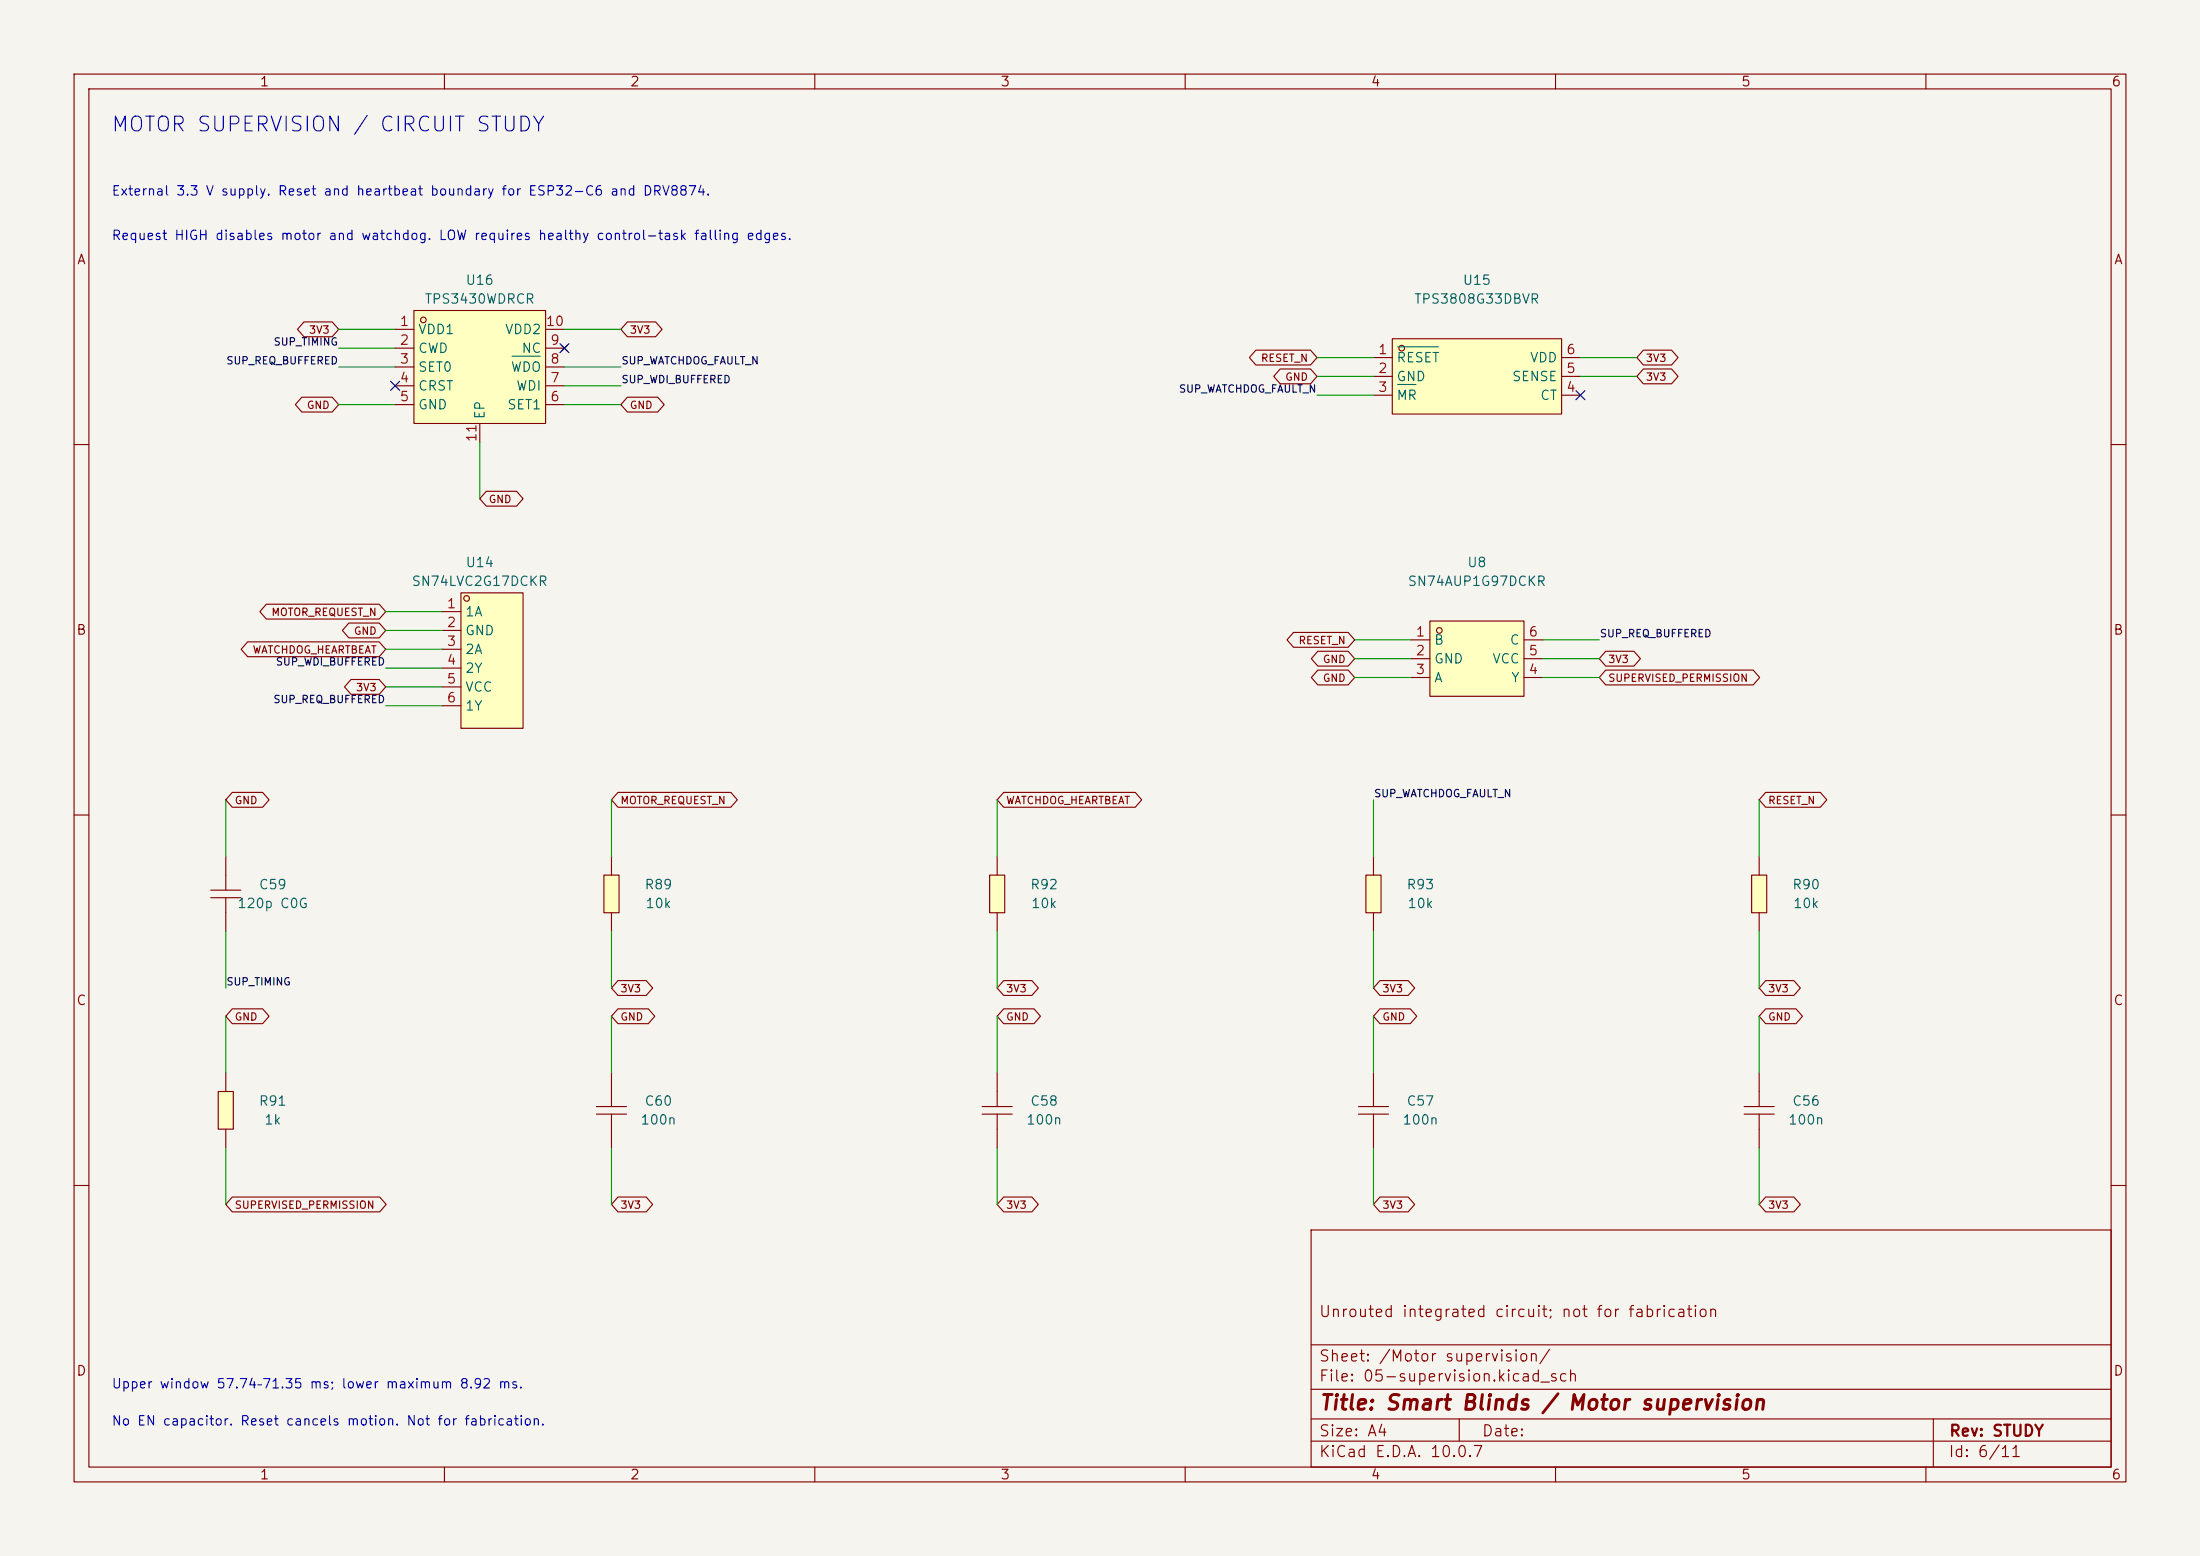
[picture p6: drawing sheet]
<svg xmlns="http://www.w3.org/2000/svg" width="297mm" height="210mm" viewBox="0 0 297 210" stroke-linecap="round" stroke-linejoin="round" font-family="sans-serif">
<path d="M0 0h297v210h-297z" fill="#f5f4ef" stroke="#f5f4ef" stroke-width=".14"/>
<g fill="none" stroke="#840000" stroke-width=".15">
<path d="M10 10h277v190h-277zM12 12h273v186h-273zM60 10v2M110 10v2M160 10v2M210 10v2M260 10v2M10 60h2M285 60h2M10 110h2M285 110h2M10 160h2"/>
<path d="M177 166h108v32h-108zM285 160h2M60 198v2M110 198v2M160 198v2M177 194.5h108M177 191.5h108M177 187.5h108M177 181.5h108M197 191.5v3M210 198v2M260 198v2"/>
<path d="M261 191.5v6.5"/>
</g>
<path d="M193 83.8h12.7v10.2h-12.7z" fill="#ffffc2"/>
<g fill="none" stroke="#840000" stroke-width=".15">
<path d="M190.5 86.4h2.5M190.5 88.9h2.5M190.5 91.4h2.5M193 83.8h12.7v10.2h-12.7zM205.7 86.4h2.6M205.7 88.9h2.6M205.7 91.4h2.6"/>
<circle cx="194.3" cy="85.1" r=".38"/>
</g>
<path d="M55.9 41.9h17.8v15.3h-17.8z" fill="#ffffc2"/>
<g fill="none" stroke="#840000" stroke-width=".15">
<path d="M53.3 44.5h2.6M53.3 47h2.6M53.3 49.5h2.6M53.3 52.1h2.6M53.3 54.6h2.6M55.9 41.9h17.8v15.3h-17.8zM64.8 57.2v2.5M73.7 44.5h2.5M73.7 47h2.5M73.7 49.5h2.5M73.7 52.1h2.5M73.7 54.6h2.5"/>
<path d="M75.8 46.6l.8 .8M76.6 46.6l-.8 .8"/>
<circle cx="57.2" cy="43.2" r=".38"/>
</g>
<path d="M69.1 48.1h3.8" fill="none" stroke="#006464" stroke-width=".15"/>
<path d="M236.5 118.1h2v5.1h-2z" fill="#ffffc2"/>
<path d="M236.5 118.1h2v5.1h-2zM237.5 115.6v2.5M237.5 123.2v2.5" fill="none" stroke="#840000" stroke-width=".15"/>
<path d="M133.6 118.1h2v5.1h-2z" fill="#ffffc2"/>
<path d="M133.6 118.1h2v5.1h-2zM134.6 115.6v2.5M134.6 123.2v2.5" fill="none" stroke="#840000" stroke-width=".15"/>
<path d="M62.2 80h8.4v18.3h-8.4z" fill="#ffffc2"/>
<g fill="none" stroke="#840000" stroke-width=".15">
<path d="M59.7 82.6h2.5M59.7 85.1h2.5M59.7 87.6h2.5M59.7 90.2h2.5M59.7 92.7h2.5M59.7 95.3h2.5M62.2 80h8.4v18.3h-8.4z"/>
<circle cx="63" cy="80.8" r=".38"/>
</g>
<path d="M184.4 118.1h2v5.1h-2z" fill="#ffffc2"/>
<path d="M30.5 115.6v4.5M184.4 118.1h2v5.1h-2zM185.4 115.6v2.5M28.4 120.1h4.1M28.4 121.2h4.1M30.5 121.2v4.5M185.4 123.2v2.5M132.6 150.4h4M132.6 149.4h4M134.6 144.8v4.6M134.6 150.4v4.5" fill="none" stroke="#840000" stroke-width=".15"/>
<path d="M29.5 147.3h2v5.1h-2z" fill="#ffffc2"/>
<path d="M29.5 147.3h2v5.1h-2zM30.5 144.8v2.5M30.5 152.4v2.5M183.4 150.4h4M183.4 149.4h4M185.4 144.8v4.6M185.4 150.4v4.5" fill="none" stroke="#840000" stroke-width=".15"/>
<path d="M188 45.7h22.8v10.2h-22.8z" fill="#ffffc2"/>
<g fill="none" stroke="#840000" stroke-width=".15">
<path d="M185.4 48.3h2.6M185.4 50.8h2.6M185.4 53.3h2.6M188 45.7h22.8v10.2h-22.8zM210.8 48.3h2.6M210.8 50.8h2.6M210.8 53.3h2.6"/>
<circle cx="189.2" cy="47" r=".38"/>
</g>
<path d="M188.7 46.8h5.5M188.7 51.9h2.5" fill="none" stroke="#006464" stroke-width=".15"/>
<path d="M81.5 118.1h2.1v5.1h-2.1z" fill="#ffffc2"/>
<g fill="none" stroke="#840000" stroke-width=".15">
<path d="M40.7 53.6h4.1l.9 1-.9 1h-4.1l-.8-1zM41 43.4h3.8l.9 1.1-.9 1h-3.8l-.8-1zM84.7 53.6h4.1l.9 1-.9 1h-4.1l-.9-1zM84.7 43.4h3.8l.9 1.1-.9 1h-3.8l-.9-1zM169.5 47.3h7.4l.9 1-.9 1h-7.4l-.8-1zM172.8 49.8h4.1l.9 1-.9 1h-4.1l-.8-1zM221.9 49.8h3.8l.8 1-.8 1h-3.8l-.9-1zM221.9 47.3h3.8l.8 1-.8 1h-3.8l-.9-1zM65.6 66.3h4.1l.9 1-.9 1h-4.1l-.8-1zM33.4 86.6h17.8l.9 1-.9 1h-17.8l-.8-1zM36 81.5h15.2l.9 1.1-.9 1h-15.2l-.9-1zM47.1 84.1h4.1l.9 1-.9 1h-4.1l-.9-1z"/>
<path d="M47.4 91.7h3.8l.9 1-.9 1h-3.8l-.9-1zM174.6 85.4h7.4l.9 1-.9 1h-7.4l-.9-1zM177.9 87.9h4.1l.9 1-.9 1h-4.1l-.9-1zM177.9 90.4h4.1l.9 1-.9 1h-4.1l-.9-1zM216.8 90.4h19.9l.9 1-.9 1h-19.9l-.9-1zM216.8 87.9h3.8l.9 1-.9 1h-3.8l-.9-1zM31.4 106.9h4.1l.8 1.1-.8 1h-4.1l-.9-1zM81.5 118.1h2.1v5.1h-2.1zM82.5 115.6v2.5M83.4 106.9h15.3l.8 1.1-.8 1h-15.3l-.9-1zM135.5 106.9h17.8l.8 1.1-.8 1h-17.8l-.9-1zM238.4 106.9h7.3l.9 1.1-.9 1h-7.3l-.9-1z"/>
<path d="M31.4 136.2h4.1l.8 1-.8 1h-4.1l-.9-1zM82.5 123.2v2.5M83.4 132.3h3.8l.9 1.1-.9 1h-3.8l-.9-1zM83.4 136.2h4.1l.9 1-.9 1h-4.1l-.9-1zM135.5 136.2h4.1l.9 1-.9 1h-4.1l-.9-1zM135.5 132.3h3.8l.9 1.1-.9 1h-3.8l-.9-1zM186.3 132.3h3.8l.9 1.1-.9 1h-3.8l-.9-1zM186.3 136.2h4.1l.9 1-.9 1h-4.1l-.9-1zM238.4 136.2h4.1l.8 1-.8 1h-4.1l-.9-1zM238.4 132.3h3.8l.9 1.1-.9 1h-3.8l-.9-1zM80.5 150.4h4.1M80.5 149.4h4.1"/>
<path d="M82.5 144.8v4.6M82.5 150.4v4.5M235.5 150.4h4M235.5 149.4h4M237.5 144.8v4.6M237.5 150.4v4.5M31.4 161.6h19.9l.8 1-.8 1h-19.9l-.9-1zM83.4 161.6h3.8l.9 1-.9 1h-3.8l-.9-1zM135.5 161.6h3.8l.9 1-.9 1h-3.8l-.9-1zM186.3 161.6h3.8l.9 1-.9 1h-3.8l-.9-1zM238.4 161.6h3.8l.9 1-.9 1h-3.8l-.9-1z"/>
</g>
<g fill="none" stroke="#009600" stroke-width=".15">
<path d="M45.7 49.5h7.6M45.7 54.6h7.6M45.7 44.5h7.6M45.7 47h7.6M64.8 59.7v7.6M76.2 49.5h7.6M76.2 54.6h7.6M76.2 44.5h7.6M76.2 52.1h7.6M177.8 50.8h7.6M177.8 48.3h7.6M177.8 53.3h7.6"/>
<path d="M213.4 50.8h7.6M213.4 48.3h7.6M52.1 87.6h7.6M52.1 90.2h7.6M52.1 92.7h7.6M52.1 95.3h7.6M52.1 82.6h7.6M52.1 85.1h7.6M182.9 86.4h7.6M182.9 88.9h7.6M182.9 91.4h7.6M208.3 86.4h7.6"/>
<path d="M208.3 88.9h7.6M208.3 91.4h7.6M30.5 108v7.6M82.5 108v7.6M134.6 108v7.6M185.4 108v7.6M237.5 108v7.6M30.5 125.7v7.7M30.5 137.2v7.6M82.5 125.7v7.7M82.5 137.2v7.6M134.6 125.7v7.7"/>
<path d="M134.6 137.2v7.6M185.4 125.7v7.7M185.4 137.2v7.6M237.5 125.7v7.7M237.5 137.2v7.6M30.5 154.9v7.7M82.5 154.9v7.7M134.6 154.9v7.7M185.4 154.9v7.7M237.5 154.9v7.7"/>
</g>
<path d="M52.7 51.5l1.2 1.2M53.9 51.5l-1.2 1.2M75.6 46.4l1.2 1.2M76.8 46.4l-1.2 1.2M212.8 52.7l1.2 1.2M214 52.7l-1.2 1.2" fill="none" stroke="#000084" stroke-width=".15"/>
<text font-size="2" fill="#0000c2" x="14.9" y="18.3">MOTOR SUPERVISION / CIRCUIT STUDY</text>
<text font-size="2" fill="#840000" x="178" y="190.8">Title: Smart Blinds / Motor supervision</text>
<g font-size="1.5" fill="#840000">
<text x="178" y="178.1">Unrouted integrated circuit; not for fabrication</text>
<text x="178" y="184.1">Sheet: /Motor supervision/</text>
<text x="178" y="186.8">File: 05-supervision.kicad_sch</text>
<text x="178" y="197">KiCad E.D.A. 10.0.7</text>
<text x="178" y="194.2">Size: A4</text>
<text x="200" y="194.2">Date:</text>
<text x="263" y="197">Id: 6/11</text>
<text x="263" y="194.2">Rev: STUDY</text>
</g>
<g font-size="1.3" fill="#840000">
<text x="35" y="12">1</text>
<text x="85" y="12">2</text>
<text x="135" y="12">3</text>
<text x="185" y="12">4</text>
<text x="235" y="12">5</text>
<text x="285" y="12">6</text>
<text x="10.3" y="36">A</text>
<text x="285.3" y="36">A</text>
<text x="10.2" y="86">B</text>
<text x="285.2" y="86">B</text>
<text x="10.2" y="136">C</text>
<text x="285.2" y="136">C</text>
<text x="10.2" y="186">D</text>
<text x="285.2" y="186">D</text>
<text x="35" y="200">1</text>
<text x="85" y="200">2</text>
<text x="135" y="200">3</text>
<text x="185" y="200">4</text>
<text x="235" y="200">5</text>
<text x="285" y="200">6</text>
</g>
<g font-size="1.3" fill="#0000c2">
<text x="15" y="26.7">External 3.3 V supply. Reset and heartbeat boundary for ESP32-C6 and DRV8874.</text>
<text x="15" y="32.7">Request HIGH disables motor and watchdog. LOW requires healthy control-task falling edges.</text>
<text x="15" y="187.7">Upper window 57.74–71.35 ms; lower maximum 8.92 ms.</text>
<text x="15" y="192.7">No EN capacitor. Reset cancels motion. Not for fabrication.</text>
</g>
<g font-size="1.3" fill="#006464">
<text x="57.2" y="41.3">TPS3430WDRCR</text>
<text x="62.8" y="38.8">U16</text>
<text x="190.8" y="41.3">TPS3808G33DBVR</text>
<text x="197.4" y="38.8">U15</text>
<text x="56.4" y="45.4">VDD1</text>
<text x="56.4" y="48">CWD</text>
<text x="68.1" y="45.4">VDD2</text>
<text x="70.3" y="48">NC</text>
<text x="56.4" y="50.5">SET0</text>
<text x="56.4" y="53">CRST</text>
<text x="68.9" y="50.5">WDO</text>
<text x="69.6" y="53">WDI</text>
<text x="188.4" y="49.2">RESET</text>
<text x="188.4" y="51.8">GND</text>
<text x="204" y="51.8">SENSE</text>
<text x="206.5" y="49.2">VDD</text>
<text x="56.4" y="55.6">GND</text>
<text x="65.7" y="56.7" transform="rotate(-90 65.7 56.7)">EP</text>
<text x="68.4" y="55.6">SET1</text>
<text x="188.4" y="54.3">MR</text>
<text x="207.8" y="54.3">CT</text>
<text x="62.8" y="76.9">U14</text>
<text x="198" y="76.9">U8</text>
<text x="55.5" y="79.4">SN74LVC2G17DCKR</text>
<text x="62.7" y="83.5">1A</text>
<text x="189.9" y="79.4">SN74AUP1G97DCKR</text>
<text x="62.7" y="86.1">GND</text>
<text x="62.7" y="88.6">2A</text>
<text x="193.5" y="87.3">B</text>
<text x="193.5" y="89.9">GND</text>
<text x="201.4" y="89.9">VCC</text>
<text x="203.7" y="87.3">C</text>
<text x="62.7" y="91.1">2Y</text>
<text x="62.7" y="93.7">VCC</text>
<text x="193.5" y="92.4">A</text>
<text x="203.9" y="92.4">Y</text>
<text x="62.7" y="96.2">1Y</text>
<text x="32" y="122.9">120p C0G</text>
<text x="34.9" y="120.3">C59</text>
<text x="86.9" y="120.3">R89</text>
<text x="87" y="122.9">10k</text>
<text x="139" y="120.3">R92</text>
<text x="139.1" y="122.9">10k</text>
<text x="189.8" y="120.3">R93</text>
<text x="189.9" y="122.9">10k</text>
<text x="241.9" y="120.3">R90</text>
<text x="242" y="122.9">10k</text>
<text x="34.9" y="149.6">R91</text>
<text x="86.9" y="149.6">C60</text>
<text x="139" y="149.6">C58</text>
<text x="189.8" y="149.6">C57</text>
<text x="241.9" y="149.6">C56</text>
<text x="35.6" y="152.1">1k</text>
<text x="86.4" y="152.1">100n</text>
<text x="138.5" y="152.1">100n</text>
<text x="189.3" y="152.1">100n</text>
<text x="241.3" y="152.1">100n</text>
</g>
<g font-size="1.3" fill="#a90000">
<text x="53.9" y="44.3">1</text>
<text x="53.9" y="46.9">2</text>
<text x="73.6" y="44.3">10</text>
<text x="74.2" y="46.9">9</text>
<text x="53.9" y="49.4">3</text>
<text x="53.9" y="51.9">4</text>
<text x="74.2" y="51.9">7</text>
<text x="74.2" y="49.4">8</text>
<text x="186" y="48.1">1</text>
<text x="186" y="50.7">2</text>
<text x="186" y="53.2">3</text>
<text x="211.4" y="53.2">4</text>
<text x="211.4" y="50.7">5</text>
<text x="211.4" y="48.1">6</text>
<text x="53.9" y="54.5">5</text>
<text x="64.6" y="59.8" transform="rotate(-90 64.6 59.8)">11</text>
<text x="74.2" y="54.5">6</text>
<text x="60.2" y="82.4">1</text>
<text x="60.2" y="85">2</text>
<text x="60.2" y="87.5">3</text>
<text x="191" y="86.2">1</text>
<text x="191" y="88.8">2</text>
<text x="206.3" y="88.8">5</text>
<text x="206.3" y="86.2">6</text>
<text x="60.2" y="90">4</text>
<text x="60.2" y="92.6">5</text>
<text x="60.2" y="95.1">6</text>
<text x="191" y="91.3">3</text>
<text x="206.3" y="91.3">4</text>
</g>
<g font-size="1" fill="#0f0f0f">
<text x="36.9" y="46.9">SUP_TIMING</text>
<text x="30.5" y="49.4">SUP_REQ_BUFFERED</text>
<text x="83.8" y="49.4">SUP_WATCHDOG_FAULT_N</text>
<text x="83.8" y="52">SUP_WDI_BUFFERED</text>
<text x="159.1" y="53.2">SUP_WATCHDOG_FAULT_N</text>
<text x="215.9" y="86.3">SUP_REQ_BUFFERED</text>
<text x="36.8" y="95.1">SUP_REQ_BUFFERED</text>
<text x="37.2" y="90.1">SUP_WDI_BUFFERED</text>
<text x="185.4" y="107.8">SUP_WATCHDOG_FAULT_N</text>
<text x="30.5" y="133.2">SUP_TIMING</text>
</g>
<g font-size="1" fill="#840000">
<text x="41.6" y="45.3">3V3</text>
<text x="84.9" y="45.3">3V3</text>
<text x="170.1" y="49.1">RESET_N</text>
<text x="173.4" y="51.6">GND</text>
<text x="222.1" y="51.6">3V3</text>
<text x="222.1" y="49.1">3V3</text>
<text x="41.3" y="55.4">GND</text>
<text x="84.9" y="55.4">GND</text>
<text x="65.9" y="68.1">GND</text>
<text x="36.6" y="83.4">MOTOR_REQUEST_N</text>
<text x="34" y="88.5">WATCHDOG_HEARTBEAT</text>
<text x="47.7" y="85.9">GND</text>
<text x="175.2" y="87.2">RESET_N</text>
<text x="178.5" y="89.7">GND</text>
<text x="217" y="89.7">3V3</text>
<text x="48" y="93.5">3V3</text>
<text x="178.5" y="92.3">GND</text>
<text x="217" y="92.3">SUPERVISED_PERMISSION</text>
<text x="31.6" y="108.8">GND</text>
<text x="83.7" y="108.8">MOTOR_REQUEST_N</text>
<text x="135.7" y="108.8">WATCHDOG_HEARTBEAT</text>
<text x="238.6" y="108.8">RESET_N</text>
<text x="31.6" y="138">GND</text>
<text x="83.7" y="134.2">3V3</text>
<text x="83.7" y="138">GND</text>
<text x="135.7" y="138">GND</text>
<text x="135.7" y="134.2">3V3</text>
<text x="186.5" y="134.2">3V3</text>
<text x="186.5" y="138">GND</text>
<text x="238.6" y="138">GND</text>
<text x="238.6" y="134.2">3V3</text>
<text x="31.6" y="163.4">SUPERVISED_PERMISSION</text>
<text x="83.7" y="163.4">3V3</text>
<text x="135.7" y="163.4">3V3</text>
<text x="186.5" y="163.4">3V3</text>
<text x="238.6" y="163.4">3V3</text>
</g>
</svg>
